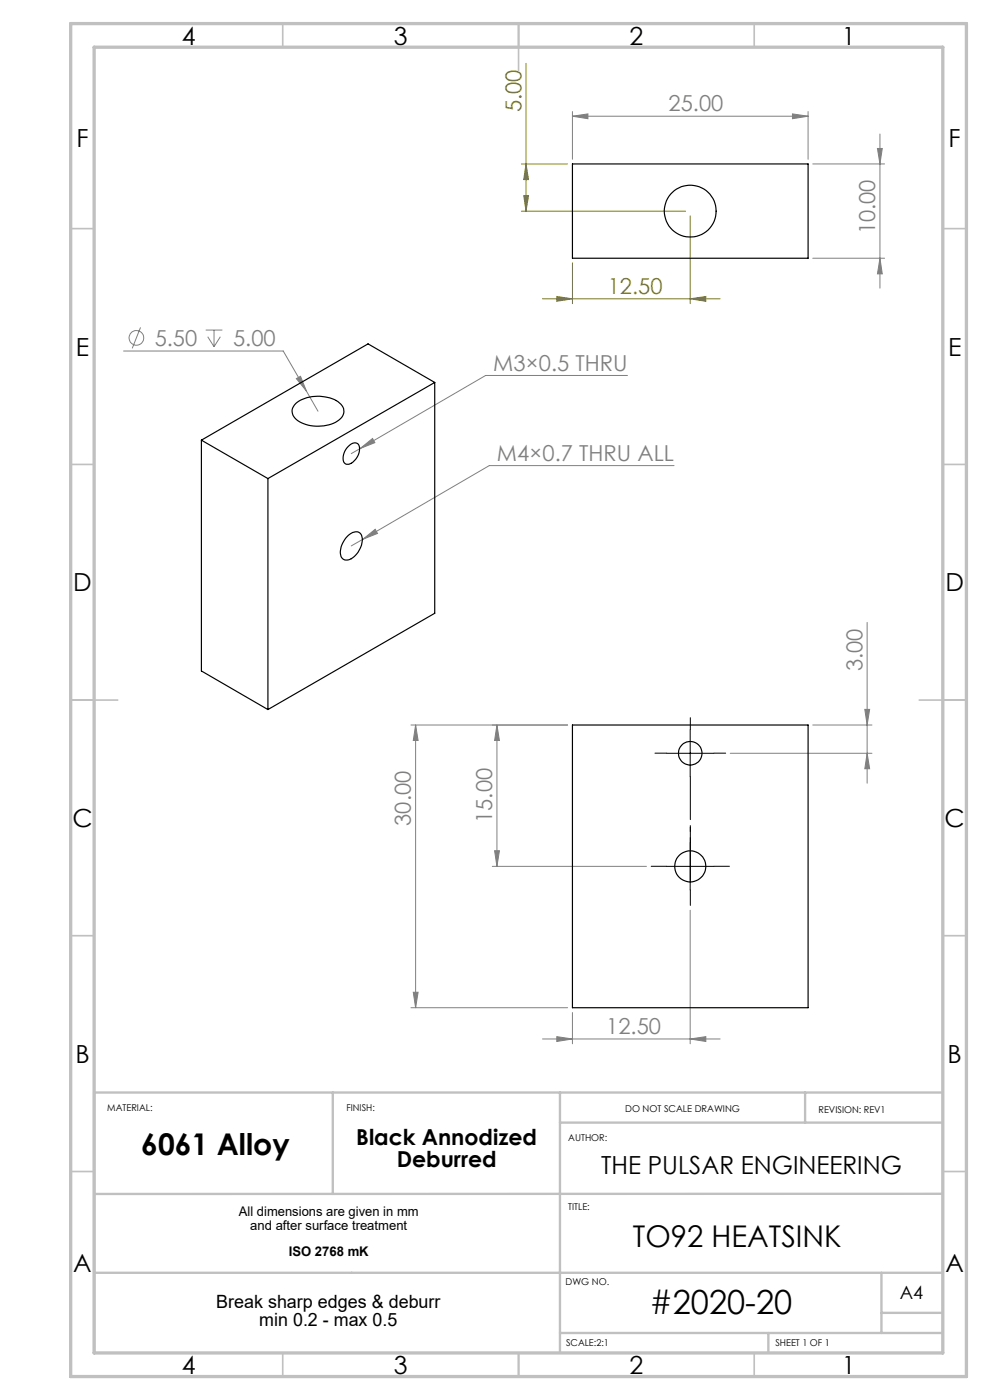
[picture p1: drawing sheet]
<svg xmlns="http://www.w3.org/2000/svg" width="210mm" height="297mm" viewBox="0 0 210 297" stroke-linecap="round" stroke-linejoin="round" font-family="sans-serif">
<g fill="none" stroke="#808080" stroke-width=".21">
<path d="M121.4 24.7l3.3-.5v1zM121.4 23.7v10.1M121.4 24.7h50M168.1 24.2l3.3 .5-3.3 .5zM171.4 23.7v10.1M172.4 34.8h15.2M186.1 31.5h1l-.4 3.3zM186.7 28.4v32.7M172.4 54.8h15.2M186.7 54.8l.4 3.3h-1zM26.2 74.5h33.9l4.9 8.4M29.8 69.5l-1.8 4.4"/>
<path d="M43.6 70h3.6M44.1 71.4l1.3 2.2M45.4 70v3.6M46.7 71.4l-1.3 2.2M133.1 79.7h-30.1l-26.6 15.4M62.9 80.3l.8-.5 1.3 3.1zM65 82.9l2.5 4.3M76.4 95.1l2.6-2.1 .5 .9zM76.4 95.1l-1.9 1.1M143 98.8h-39.2l-26.8 15.6M77 114.4l2.6-2.1 .5 .9zM77 114.4l-2.5 1.4"/>
<path d="M183.9 132v34.2M87.2 153.8h33.2M88.2 153.8v60M88.2 153.8l.5 3.3h-1zM105.4 153.8l.5 3.3h-1zM105.4 153.8v30M154.9 159.8h30.1M172.4 153.8h12.6M183.4 150.5h1.1l-.6 3.3zM183.9 159.8l.6 3.3h-1.1zM104.4 183.8h32.7M104.9 180.5h1l-.5 3.3z"/>
<path d="M146.4 193.1v28.3M87.2 213.8h33.2M87.7 210.5h1l-.5 3.3zM118.1 219.9l3.3 .5-3.3 .5zM121.4 214.8v6.6M115.1 220.4h37.7M146.4 220.4l3.3-.5v1z"/>
<circle cx="28.9" cy="71.7" r="1.55"/>
</g>
<path d="M111.6 13.4v31.4M110.6 34.8h9.8M111.6 34.8l.5 3.3h-1zM110.6 44.8h34.8M111.1 41.5h1l-.5 3.3zM121.4 55.8v8.6M146.4 45.8v18.6M115.1 63.4h37.7M118.1 62.9l3.3 .5-3.3 .5zM146.4 63.4l3.3-.5v1z" fill="none" stroke="#808000" stroke-width=".21"/>
<path d="M141.4 159.8h-2.5M146.4 154.8v-2.5M151.4 159.8h2.5M146.4 178.8v-3.3M141.4 183.8h-3.3M146.4 188.8v3.3M151.4 183.8h3.3" fill="none" stroke="#000" stroke-width=".21" stroke-dasharray="15.2 1.3 1.3 1.3"/>
<path d="M146.4 164.8v22" fill="none" stroke="#000" stroke-width=".21" stroke-dasharray="15.2 1.3 1.3 1.3" stroke-dashoffset="6.1"/>
<path d="M141.4 159.8h10M146.4 154.8v10M146.4 178.8v10M141.4 183.8h10" fill="none" stroke="#000" stroke-width=".21"/>
<g fill="none" stroke="#c0c0c0" stroke-width=".35">
<path d="M60 5v5M110 5v10M160 5v5M15 48.5h5M200 48.5h5M15 98.5h5M200 98.5h5M15 148.5h10M195 148.5h10M15 198.5h5M200 198.5h5M15 248.5h5"/>
<path d="M200 248.5h5M60 287v5M110 287v5M160 287v5"/>
</g>
<path d="M70.6 231.8v21.5M118.8 231.8v55.2M118.8 238.2h81.2M170.8 231.8v6.4M200 231.8h-180v55.2M200 253.3h-180M20 270h180M187 270v12.8M187 278.5h13M118.8 282.8h81.2M163 282.8v4.2" fill="none" stroke="#c0c0c0" stroke-width=".5"/>
<path d="M15 5h190v287h-190zM20 10h180v277h-180z" fill="none" stroke="#c0c0c0" stroke-width=".7"/>
<g fill="#808000">
<path d="M118.1 62.9l3.3 .5-3.3 .5zM146.4 63.4l3.3-.5v1z"/>
<path d="M111.1 41.5h1l-.5 3.3zM111.6 34.8l.5 3.3h-1z"/>
</g>
<g fill="#808080">
<path d="M76.4 95.1l3.1-1.2-.5-.9zM77 114.4l3.1-1.2-.5-.9zM62.9 80.3l2.1 2.6-1.3-3.1zM121.4 24.7l3.3-.5v1zM168.1 24.2l3.3 .5-3.3 .5z"/>
<path d="M183.9 159.8l.6 3.3h-1.1zM183.4 150.5h1.1l-.6 3.3zM87.7 210.5h1l-.5 3.3zM88.2 153.8l.5 3.3h-1z"/>
<path d="M105.4 153.8l.5 3.3h-1zM104.9 180.5h1l-.5 3.3zM186.1 31.5h1l-.4 3.3zM186.7 54.8l.4 3.3h-1z"/>
<path d="M118.1 219.9l3.3 .5-3.3 .5zM146.4 220.4l3.3-.5v1z"/>
</g>
<g fill="none" stroke="#000" stroke-width=".25">
<path d="M121.4 34.8h50v20h-50zM42.7 93.4v48.9l14.1 8.2M42.7 93.4l14.1 8.1M62.7 85.6a7.9 7.9 0 0 1 9.6 .2 2.21 2.21 0 0 1-.8 3.6 8 8 0 0 1-8.9-.7 2.06 2.06 0 0 1 .1-3.1zM73.8 94.8a1.47 1.47 0 0 1 2.3-.5 3.3 3.3 0 0 1-2.3 4.2 1.06 1.06 0 0 1-1-1.4l.3-1.4zM92.2 81.1l-14.1-8.1-35.4 20.4M92.2 81.1l-35.4 20.4M92.2 81.1v49l-35.4 20.4M56.8 101.5v49M73.6 113.8a2.14 2.14 0 0 1 2.8-.7 3.5 3.5 0 0 1-.4 4.1 2.74 2.74 0 0 1-3.1 1.5 2.46 2.46 0 0 1-.4-3.1zM121.4 153.8h50v60h-50z"/>
<circle cx="146.4" cy="44.8" r="5.5"/>
<circle cx="146.4" cy="159.8" r="2.51"/>
<circle cx="146.4" cy="183.8" r="3.3"/>
</g>
<text font-size="7.1" x="137.7" y="278.8">#2020-20</text>
<g font-size="6.3">
<text x="30" y="245.1">6061 Alloy</text>
<text x="134.3" y="264.6">TO92 HEATSINK</text>
</g>
<g font-size="5.3">
<text x="38.5" y="9.5">4</text>
<text x="83.5" y="9.5">3</text>
<text x="133.6" y="9.5">2</text>
<text x="178.6" y="9.5">1</text>
<text x="16.2" y="31.3">F</text>
<text x="201.2" y="31.3">F</text>
<text x="16.1" y="75.5">E</text>
<text x="201.1" y="75.5">E</text>
<text x="15.5" y="125.5">D</text>
<text x="200.5" y="125.5">D</text>
<text x="15.4" y="175.5">C</text>
<text x="200.4" y="175.5">C</text>
<text x="16" y="225.5">B</text>
<text x="201" y="225.5">B</text>
<text x="127.5" y="249">THE PULSAR ENGINEERING</text>
<text x="15.5" y="269.8">A</text>
<text x="200.5" y="269.8">A</text>
<text x="38.5" y="291.5">4</text>
<text x="83.5" y="291.5">3</text>
<text x="133.6" y="291.5">2</text>
<text x="178.6" y="291.5">1</text>
</g>
<g font-size="4.7" fill="#808000">
<text x="110.6" y="23.8" transform="rotate(-90 110.6 23.8)">5.00</text>
<text x="128.9" y="62.4">12.50</text>
</g>
<g font-size="4.7" fill="#808080">
<text x="141.8" y="23.6">25.00</text>
<text x="185.7" y="49.7" transform="rotate(-90 185.7 49.7)">10.00</text>
<text x="32.8" y="73.4">5.50</text>
<text x="49.4" y="73.4">5.00</text>
<text x="104.6" y="78.6">M3×0.5 THRU</text>
<text x="105.4" y="97.8">M4×0.7 THRU ALL</text>
<text x="182.9" y="142.4" transform="rotate(-90 182.9 142.4)">3.00</text>
<text x="87.2" y="175.2" transform="rotate(-90 87.2 175.2)">30.00</text>
<text x="104.4" y="174.6" transform="rotate(-90 104.4 174.6)">15.00</text>
<text x="128.6" y="219.4">12.50</text>
</g>
<g font-size="4.7">
<text x="75.6" y="243">Black Annodized</text>
<text x="84.2" y="247.5">Deburred</text>
</g>
<g font-size="3.9">
<text x="190.9" y="275.5">A4</text>
<text x="45.9" y="277.5">Break sharp edges &amp; deburr</text>
<text x="55" y="281.4">min 0.2 - max 0.5</text>
</g>
<g font-size="2.8">
<text x="50.7" y="258.1">All dimensions are given in mm</text>
<text x="53.1" y="260.9">and after surface treatment</text>
<text x="61.3" y="266.5">ISO 2768 mK</text>
</g>
<g font-size="2">
<text x="22.8" y="235.8">MATERIAL:</text>
<text x="73.5" y="235.8">FINISH:</text>
<text x="132.6" y="236">DO NOT SCALE DRAWING</text>
<text x="173.6" y="236.1">REVISION: REV1</text>
<text x="120.5" y="242.1">AUTHOR:</text>
<text x="120.5" y="256.7">TITLE:</text>
<text x="120" y="272.5">DWG NO.</text>
<text x="120.1" y="285.6">SCALE:2:1</text>
<text x="164.5" y="285.6">SHEET 1 OF 1</text>
</g>
</svg>
